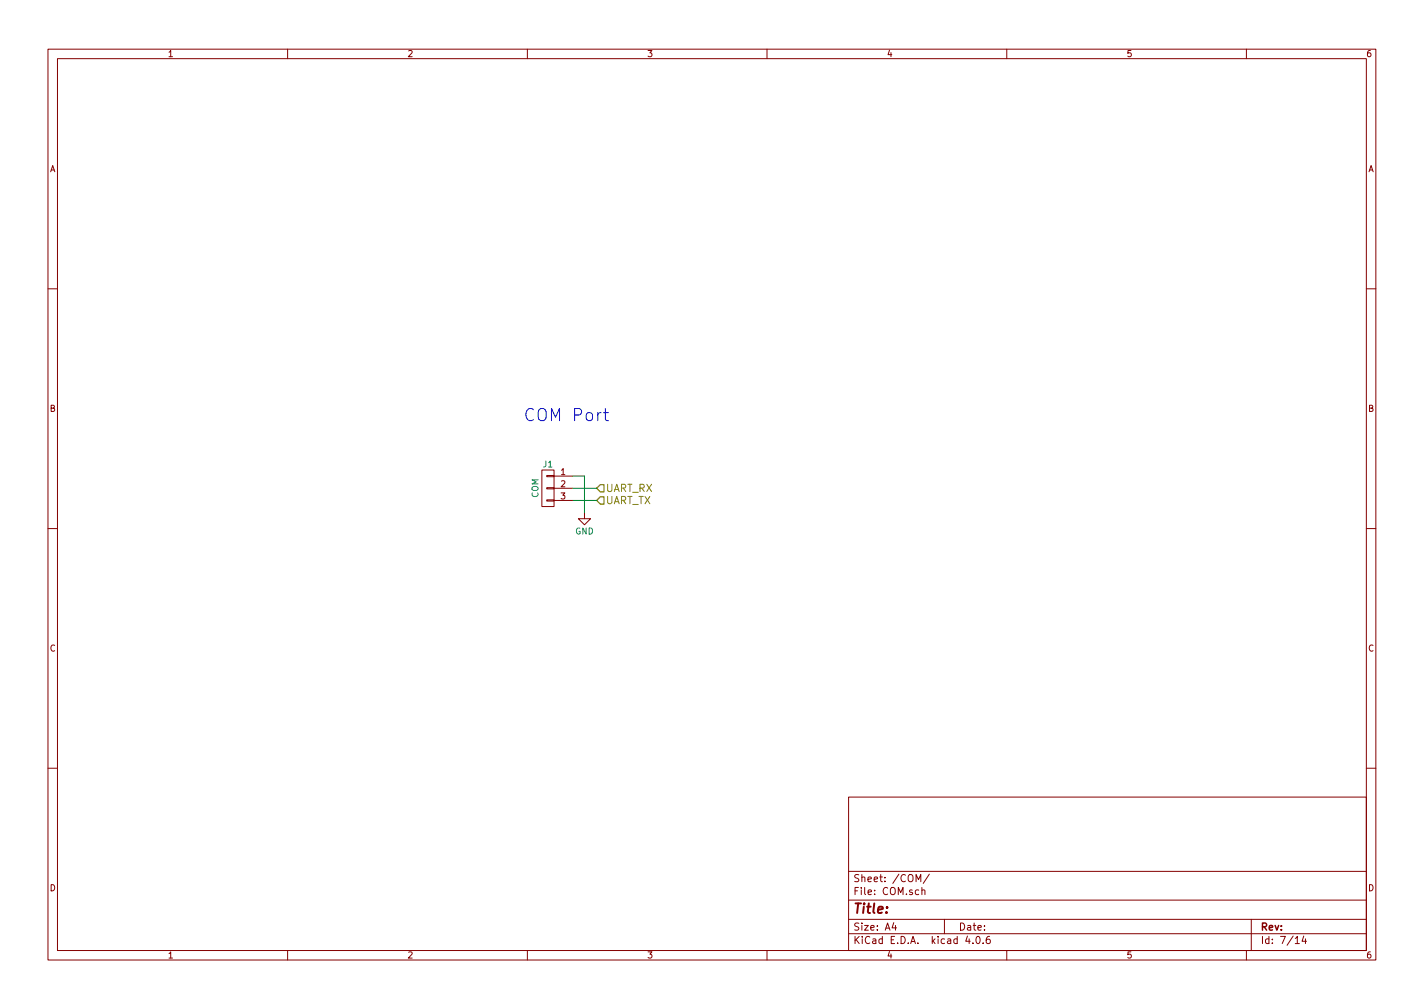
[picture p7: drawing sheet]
EESchema Schematic File Version 2
LIBS:power
LIBS:device
LIBS:transistors
LIBS:conn
LIBS:linear
LIBS:regul
LIBS:74xx
LIBS:cmos4000
LIBS:adc-dac
LIBS:memory
LIBS:xilinx
LIBS:microcontrollers
LIBS:dsp
LIBS:microchip
LIBS:analog_switches
LIBS:motorola
LIBS:texas
LIBS:intel
LIBS:audio
LIBS:interface
LIBS:digital-audio
LIBS:philips
LIBS:display
LIBS:cypress
LIBS:siliconi
LIBS:opto
LIBS:atmel
LIBS:contrib
LIBS:valves
LIBS:KERISE
LIBS:74xgxx
LIBS:ac-dc
LIBS:actel
LIBS:allegro
LIBS:Altera
LIBS:analog_devices
LIBS:battery_management
LIBS:bbd
LIBS:bosch
LIBS:brooktre
LIBS:cmos_ieee
LIBS:dc-dc
LIBS:diode
LIBS:elec-unifil
LIBS:ESD_Protection
LIBS:ftdi
LIBS:gennum
LIBS:graphic
LIBS:hc11
LIBS:ir
LIBS:Lattice
LIBS:leds
LIBS:logo
LIBS:maxim
LIBS:mechanical
LIBS:microchip_dspic33dsc
LIBS:microchip_pic10mcu
LIBS:microchip_pic12mcu
LIBS:microchip_pic16mcu
LIBS:microchip_pic18mcu
LIBS:microchip_pic24mcu
LIBS:microchip_pic32mcu
LIBS:modules
LIBS:motor_drivers
LIBS:motors
LIBS:msp430
LIBS:nordicsemi
LIBS:nxp
LIBS:nxp_armmcu
LIBS:onsemi
LIBS:Oscillators
LIBS:Power_Management
LIBS:powerint
LIBS:pspice
LIBS:references
LIBS:relays
LIBS:rfcom
LIBS:sensors
LIBS:silabs
LIBS:stm8
LIBS:stm32
LIBS:supertex
LIBS:switches
LIBS:transf
LIBS:triac_thyristor
LIBS:ttl_ieee
LIBS:video
LIBS:wiznet
LIBS:Worldsemi
LIBS:Xicor
LIBS:zetex
LIBS:Zilog
LIBS:KERISE-cache
EELAYER 25 0
EELAYER END
$Descr A4 11693 8268
encoding utf-8
Sheet 7 14
Title ""
Date ""
Rev ""
Comp ""
Comment1 ""
Comment2 ""
Comment3 ""
Comment4 ""
$EndDescr
$Comp
L GND #PWR53
U 1 1
P 4800 4200
F 0 "#PWR53" H 4800 3950 50  0001 C CNN
F 1 "GND" H 4800 4050 50  0000 C CNN
F 2 "" H 4800 4200 50  0000 C CNN
F 3 "" H 4800 4200 50  0000 C CNN
	1    4800 4200
	1    0    0    -1  
$EndComp
Wire Wire Line
	4800 3900 4800 4200
Text HLabel 4900 4000 2    60   Input ~ 0
UART_RX
Text HLabel 4900 4100 2    60   Input ~ 0
UART_TX
Wire Wire Line
	4700 4000 4900 4000
Wire Wire Line
	4800 3900 4700 3900
Wire Wire Line
	4900 4100 4700 4100
Text Notes 4300 3450 0    100  ~ 0
COM Port
$Comp
L CONN_01X03 J1
U 1 1
P 4500 4000
F 0 "J1" H 4500 4200 50  0000 C CNN
F 1 "COM" V 4600 4000 50  0000 C CNN
F 2 "mouse:JST_SH_BM03B-SRSS-TB_03x1.00mm_Straight" H 4500 4000 50  0001 C CNN
F 3 "" H 4500 4000 50  0001 C CNN
	1    4500 4000
	-1   0    0    -1  
$EndComp
$EndSCHEMATC
